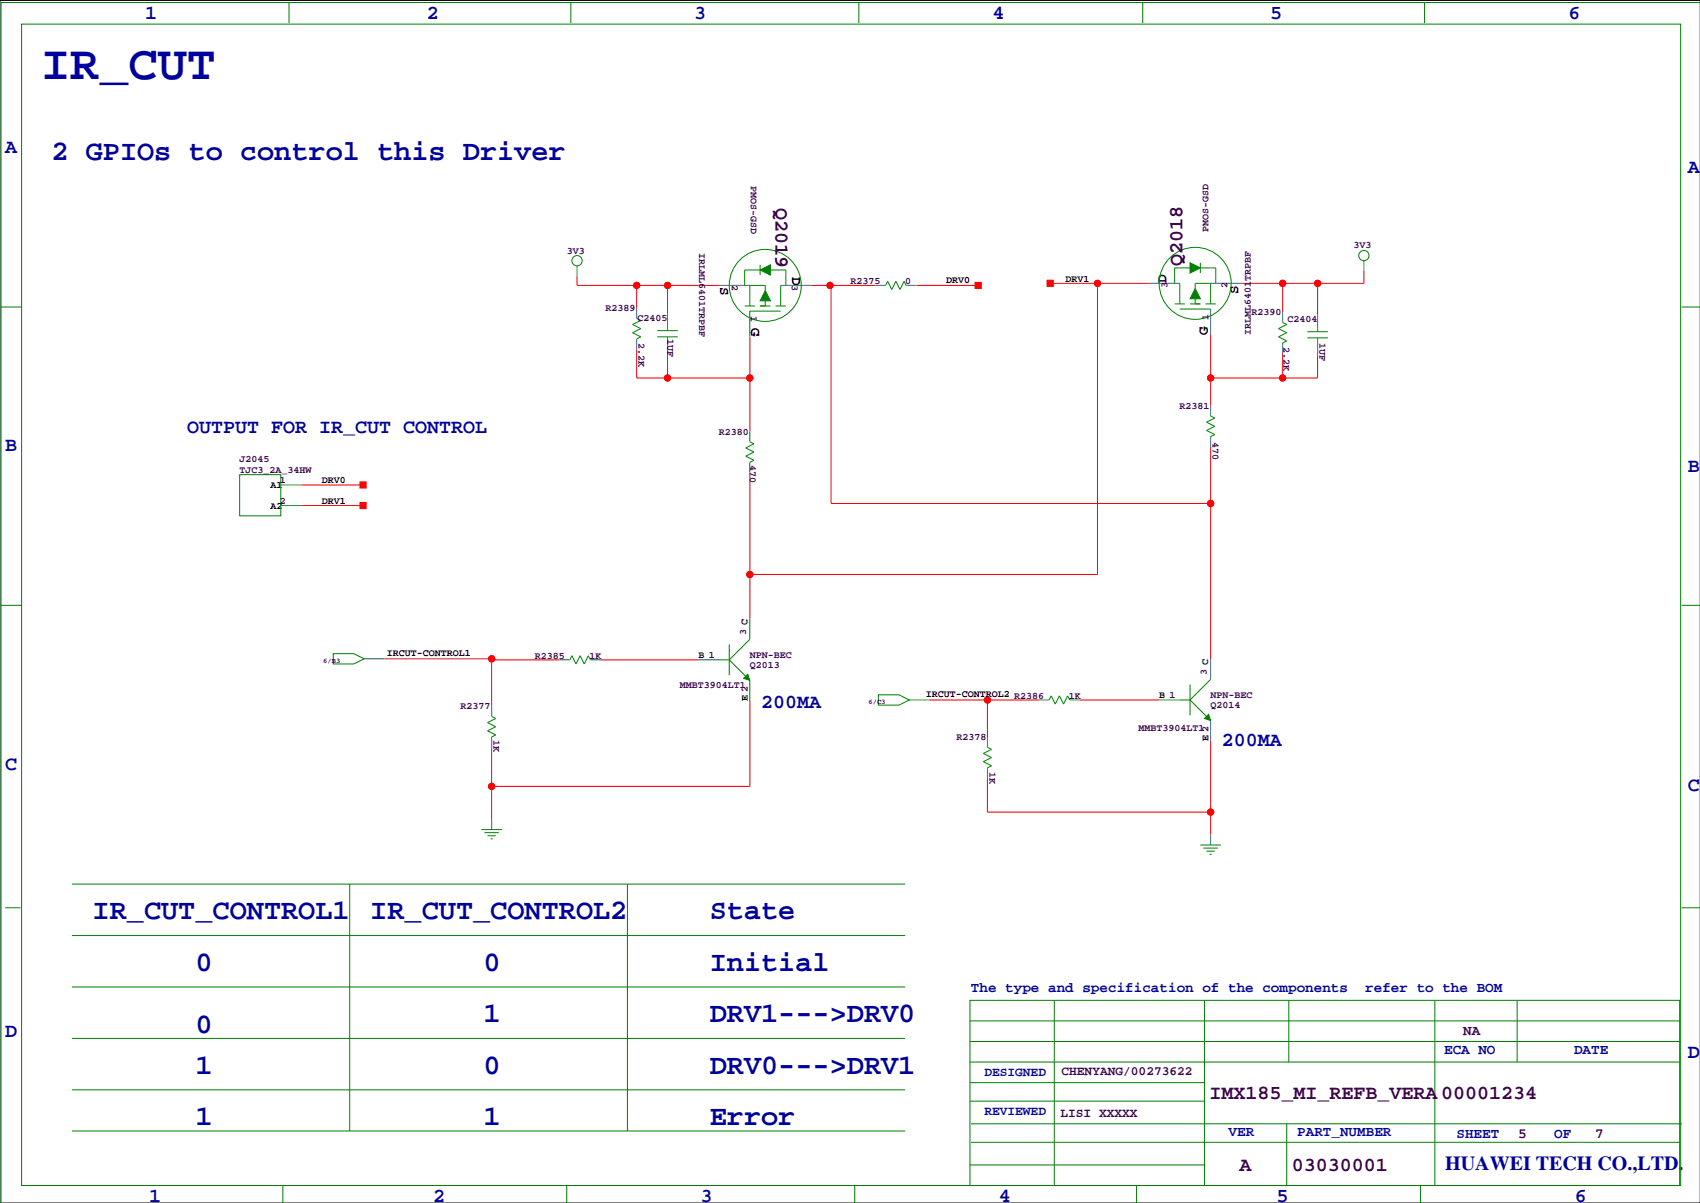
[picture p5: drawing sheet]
<svg xmlns="http://www.w3.org/2000/svg" width="420mm" height="297mm" viewBox="0 0 420 297" stroke-linecap="round" stroke-linejoin="round" font-family="sans-serif">
<path d="M419.9 .1h-419.9v296.9h419.9" fill="none" stroke="#000" stroke-width=".25"/>
<g fill="none" stroke="#f00" stroke-width=".25">
<path d="M142.5 68.2v2.3h35M157.2 70.5v5.6M164.8 70.5v6.8M200.4 70.5h15.8M205.2 70.5v53.8h93.8M226.3 70.5h15.3M259.3 70h24.4M271 70v71.8h-85.8M316.7 70v7.1M325.4 70v7.6M336.8 66.9v3.1h-30.2M157.2 86.2v7.1h28"/>
<path d="M164.8 87.5v5.8M185.2 83.2v23.3M299 82.7v17.5M316.7 87.2v6.1M325.4 87.7v5.6h-26.4M74.4 119.7h15.3M185.2 116.7v36.1M299 110.3v52.4M74.4 124.8h15.3M95 162.7h26.4v11.7M121.4 162.9h16.8M148.3 162.9h24.2"/>
<path d="M185.2 173.1v21.1h-63.8M229.6 172.8h26.9M243.8 172.8v9.2M266.7 172.8h19.6M121.4 184.5v17.8M243.8 192.1v8.4h55.2M299 183v23.1"/>
<circle cx="157.2" cy="70.5" r=".76"/>
<circle cx="164.8" cy="70.5" r=".76"/>
<circle cx="205" cy="70.5" r=".76"/>
<circle cx="271" cy="70" r=".76"/>
<circle cx="316.7" cy="70" r=".76"/>
<circle cx="325.4" cy="70" r=".76"/>
<circle cx="164.8" cy="93.3" r=".76"/>
<circle cx="185.2" cy="93.3" r=".76"/>
<circle cx="299" cy="93.3" r=".76"/>
<circle cx="316.7" cy="93.3" r=".76"/>
<circle cx="299" cy="124.3" r=".76"/>
<circle cx="185.2" cy="141.8" r=".76"/>
<circle cx="121.4" cy="162.7" r=".76"/>
<circle cx="243.8" cy="172.8" r=".76"/>
<circle cx="121.4" cy="194.2" r=".76"/>
<circle cx="299" cy="200.5" r=".76"/>
</g>
<g fill="#f00" stroke="#f00" stroke-width=".25">
<path d="M88.9 119h1.5v1.5h-1.5z" fill-rule="evenodd"/>
<path d="M88.9 124.1h1.5v1.5h-1.5z" fill-rule="evenodd"/>
<path d="M258.6 69.2h1.5v1.5h-1.5z" fill-rule="evenodd"/>
<path d="M240.8 69.7h1.5v1.5h-1.5z" fill-rule="evenodd"/>
<circle cx="299" cy="200.5" r=".76"/>
<circle cx="299" cy="93.3" r=".76"/>
<circle cx="316.7" cy="93.3" r=".76"/>
<circle cx="164.8" cy="93.3" r=".76"/>
<circle cx="185.2" cy="93.3" r=".76"/>
<circle cx="164.8" cy="70.5" r=".76"/>
<circle cx="157.2" cy="70.5" r=".76"/>
<circle cx="316.7" cy="70" r=".76"/>
<circle cx="325.4" cy="70" r=".76"/>
<circle cx="243.8" cy="172.8" r=".76"/>
<circle cx="121.4" cy="162.7" r=".76"/>
<circle cx="121.4" cy="194.2" r=".76"/>
<circle cx="271" cy="70" r=".76"/>
<circle cx="185.2" cy="141.8" r=".76"/>
<circle cx="299" cy="124.3" r=".76"/>
<circle cx="205" cy="70.5" r=".76"/>
</g>
<g fill="none" stroke="#008080" stroke-width=".25">
<path d="M142.5 65.6v2.6M157.2 76.1v2.5M164.8 77.3v4.3M177.5 70.5h7.7M185.2 76.8v6.4M192.8 70.5h7.6M216.2 70.5h2.5M223.8 70.5h2.5M283.7 70h7.6M299 76.3v6.4M299 70h7.6M316.7 77.1v2.5"/>
<path d="M325.4 77.6v4.3M336.8 64.4v2.5M157.2 83.7v2.5M164.8 83.2v4.3M316.7 84.7v2.5M325.4 83.4v4.3M69.3 119.7h5.1M185.2 106.5v2.6M185.2 114.2v2.5M299 100.2v2.5M299 107.8v2.5M69.3 124.8h5.1"/>
<path d="M185.2 152.8v5M89.9 162.7h5.1M121.4 174.4v2.5M138.2 162.9h2.5M145.8 162.9h2.5M172.5 162.9h5M185.2 168v5.1M224.5 172.8h5.1M256.5 172.8h2.6M264.2 172.8h2.5M286.3 172.8h5M299 162.7v5.1"/>
<path d="M299 177.9v5.1M121.4 182v2.5M243.8 182v2.5M243.8 189.6v2.5M121.4 202.3v2.5M299 206.1v2.5"/>
</g>
<g fill="none" stroke="#008000" stroke-width=".25">
<path d="M5.3 6h409.7v286.7h-409.7zM71.4 .6v5.1M141 .6v5.1M212.1 .6v5.1M282.2 .6v5.1M351.8 .6v5.1M419.9 .6h-419.6v296.5M189 54h.1M295.1 53.5h.1M.3 75.8h5M157.2 78.6l1 .5-2 1 2 1-2 1.1 2 1-1 .5M183.9 75.6h2.5"/>
<path d="M185.2 76.8h7.6M187.7 75.6h2.5M187.7 66.7h-3.8v3.8M187.7 65.4v2.5M189 71.7v-1.2h-3.8v5.1M189 73v2.6M190.2 66.7h3.9v3.8M191.5 75.6h2.6M192.8 70.5v5.1M197.9 70.5h.1M218.7 70.5l.5-1 1 2 1-2 1 2 1.1-2 .5 1M286.3 70h.1"/>
<path d="M290.1 75h2.5M291.3 70v5M291.3 76.3h7.7M293.9 75h2.5M293.9 66.2h-3.8v3.8M295.1 71.2v-1.2h3.9v5M295.1 72.5v2.5M296.4 66.2h3.8v3.8M296.4 64.9v2.5M297.7 75h2.5M316.7 79.6l1.1 .5-2.1 1 2.1 1.1-2.1 1 2.1 1-1.1 .5M415.3 75.8h4.6"/>
<path d="M162.3 81.6h5.1M162.3 83.2h5.1M322.8 81.9h5.1M322.8 83.4h5.1M59.2 117.2h10.1v10.2h-10.1zM185.2 109.1l1 .5-2.1 1 2.1 1-2.1 1 2.1 1.1-1 .5M299 102.7l1 .5-2.1 1.1 2.1 1-2.1 1 2.1 1-1 .5M.3 149.5h5M180.1 159.1v7.6M185.2 157.8l-5.1 5.1M415.3 149.5h4.6M82.3 161.4h5.1l2.5 1.3-2.5 1.2h-5.1z"/>
<path d="M121.4 176.9l1 .5-2 1 2 1-2 1.1 2 1-1 .5M140.7 162.9l.5-1 1 2 1.1-2 1 2 1-2 .5 1M177.5 162.9h2.6M180.1 162.9l5.1 5.1M216.9 171.6h5.1l2.5 1.2-2.5 1.3h-5.1zM259.1 172.8l.5-1 1 2 1-2 1 2 1.1-2 .5 1M291.3 172.8h2.6M293.9 169v7.6M293.9 172.8l5.1 5.1M299 167.8l-5.1 5M243.8 184.5l1.1 .5-2.1 1 2.1 1.1-2.1 1 2.1 1-1.1 .5M17.8 218.3h205.7"/>
<path d="M86.4 218.3v61M118.9 204.8h5.1M119.6 205.6h3.6M120.4 206.4h2M121.2 207.1h.5M154.9 218.3v61M296.4 208.6h5.1M297.2 209.4h3.5M297.9 210.2h2.1M298.7 210.9h.5M1.3 224.1h3.8M17.8 231h205.7"/>
<path d="M415.3 224.1h4.6M17.8 243.7h205.7M17.8 256.4h205.7M239.5 247h175.3v45.7h-175.3zM239.5 252.1h175.3M239.5 257.2h175.3M260.3 247v45.7M297.4 247v45.7M318.3 247v15.2M354.3 247v45.7M374.6 247v15.2M17.8 269.1h205.7"/>
<path d="M17.8 279.3h205.7M239.5 267.3h57.9M239.5 262.2h175.3M239.5 271.9h57.9M239.8 277.5h175.5M317.8 277.5v15.2M69.8 292.7v4.4M140 292.7v4.4M211.1 292.7v4.4M239.5 287.6h57.9M239.8 282.1h175M280.7 292.7v4.4"/>
<path d="M350.8 292.7v4.4M383.8 288.1h.1"/>
<circle cx="142.5" cy="64.4" r="1.27"/>
<circle cx="189" cy="70.5" r="8.9"/>
<circle cx="295.1" cy="70" r="8.9"/>
<circle cx="336.8" cy="63.1" r="1.27"/>
</g>
<g fill="#008000" stroke="#008000" stroke-width=".25">
<path d="M297.4 177.4l1-1 .6 1.5z" fill-rule="evenodd"/>
<path d="M183.6 167.5l1.1-1 .5 1.5z" fill-rule="evenodd"/>
<path d="M293.9 64.9l2.5 1.3-2.5 1.2z" fill-rule="evenodd"/>
<path d="M295.1 71.2l1.3 2.6h-2.5z" fill-rule="evenodd"/>
<path d="M187.7 66.7l2.5-1.3v2.5z" fill-rule="evenodd"/>
<path d="M189 71.7l1.2 2.6h-2.5z" fill-rule="evenodd"/>
</g>
<text font-size="12" fill="#0000a0" x="10.2" y="19.5">IR_CUT</text>
<g font-size="7.1" fill="#0000a0">
<text x="12.7" y="39.6">2 GPIOs to control this Driver</text>
<text x="22.9" y="227">IR_CUT_CONTROL1</text>
<text x="91.4" y="227">IR_CUT_CONTROL2</text>
<text x="175.3" y="227">State</text>
<text x="48.3" y="239.7">0</text>
<text x="119.4" y="239.7">0</text>
<text x="175.3" y="239.7">Initial</text>
<text x="48.3" y="255">0</text>
<text x="119.4" y="252.4">1</text>
<text x="175.3" y="252.4">DRV1---&gt;DRV0</text>
<text x="48.3" y="265.1">1</text>
<text x="119.4" y="265.1">0</text>
<text x="175.3" y="265.1">DRV0---&gt;DRV1</text>
<text x="48.3" y="277.8">1</text>
<text x="119.4" y="277.8">1</text>
<text x="175.3" y="277.8">Error</text>
</g>
<g font-size="4.9" fill="#0000a0">
<text x="35.8" y="4.7">1</text>
<text x="105.4" y="4.7">2</text>
<text x="171.4" y="4.7">3</text>
<text x="245.1" y="4.7">4</text>
<text x="313.7" y="4.7">5</text>
<text x="387.3" y="4.7">6</text>
<text x="1.3" y="37.7">A</text>
<text x="416.8" y="42.8">A</text>
<text x="46.2" y="106.8">OUTPUT FOR IR_CUT CONTROL</text>
<text x="1.3" y="111.4">B</text>
<text x="416.8" y="116.5">B</text>
<text x="188" y="174.9">200MA</text>
<text x="301.8" y="184.3">200MA</text>
<text x="1.3" y="190.1">C</text>
<text x="416.8" y="195.2">C</text>
<text x="1.3" y="256.2">D</text>
<text x="416.8" y="261.2">D</text>
<text x="356.9" y="288.8">HUAWEI TECH CO.,LTD.</text>
<text x="36.8" y="296.8">1</text>
<text x="106.9" y="296.8">2</text>
<text x="173" y="296.8">3</text>
<text x="246.6" y="296.8">4</text>
<text x="315.2" y="296.8">5</text>
<text x="388.9" y="296.8">6</text>
</g>
<g font-size="4.9" fill="#400040">
<text x="191.5" y="51.4" transform="rotate(90 191.5 51.4)">Q2019</text>
<text x="292" y="65.7" transform="rotate(-90 292 65.7)">Q2018</text>
<text x="298.7" y="271.2">IMX185_MI_REFB_VERA</text>
<text x="355.9" y="271.2">00001234</text>
<text x="306.1" y="289">A</text>
<text x="319" y="289">03030001</text>
</g>
<g font-size="3.5">
<text x="177.9" y="70.9" transform="rotate(90 177.9 70.9)">S</text>
<text x="195.7" y="68.4" transform="rotate(90 195.7 68.4)">D</text>
<text x="288.1" y="70" transform="rotate(-90 288.1 70)">D</text>
<text x="305.9" y="72.5" transform="rotate(-90 305.9 72.5)">S</text>
<text x="185.5" y="81.1" transform="rotate(90 185.5 81.1)">G</text>
<text x="298.2" y="82.7" transform="rotate(-90 298.2 82.7)">G</text>
</g>
<g font-size="3.5" fill="#0000a0">
<text x="239.8" y="245">The type and specification of the components</text>
<text x="337.1" y="245">refer to the BOM</text>
<text x="356.6" y="260.2">ECA NO</text>
<text x="388.7" y="260.2">DATE</text>
<text x="303.4" y="280.5">VER</text>
<text x="320.3" y="280.5">PART_NUMBER</text>
<text x="359.7" y="281">SHEET</text>
<text x="383.8" y="281">OF</text>
</g>
<g font-size="3.5" fill="#400040">
<text x="361.4" y="255.6">NA</text>
<text x="374.9" y="281">5</text>
<text x="394" y="281">7</text>
</g>
<g font-size="3.2" fill="#0000a0">
<text x="243.1" y="265.7">DESIGNED</text>
<text x="243.1" y="275.3">REVIEWED</text>
</g>
<g font-size="3.2" fill="#400040">
<text x="262.1" y="265.4">CHENYANG/00273622</text>
<text x="261.9" y="275.8">LISI XXXXX</text>
</g>
<g font-size="2.5" fill="#400040">
<text x="185.4" y="45.9" transform="rotate(90 185.4 45.9)">PMOS-GSD</text>
<text x="298.5" y="57.3" transform="rotate(-90 298.5 57.3)">PMOS-GSD</text>
<text x="140" y="62.6">3V3</text>
<text x="172.7" y="62.4" transform="rotate(90 172.7 62.4)">IRLML6401TRPBF</text>
<text x="334.3" y="61.3">3V3</text>
<text x="180.7" y="70.3" transform="rotate(90 180.7 70.3)">2</text>
<text x="195.6" y="70.3" transform="rotate(90 195.6 70.3)">3</text>
<text x="210" y="70.2">R2375</text>
<text x="223.5" y="70.2">0</text>
<text x="288.3" y="71.2" transform="rotate(-90 288.3 71.2)">3</text>
<text x="303.1" y="71.2" transform="rotate(-90 303.1 71.2)">2</text>
<text x="149.6" y="76.8">R2389</text>
<text x="309.1" y="77.8">R2390</text>
<text x="157.4" y="79.4">C2405</text>
<text x="164.8" y="83.7" transform="rotate(90 164.8 83.7)">1UF</text>
<text x="185.4" y="78.1" transform="rotate(90 185.4 78.1)">1</text>
<text x="298.5" y="79.1" transform="rotate(-90 298.5 79.1)">1</text>
<text x="308.9" y="82.7" transform="rotate(-90 308.9 82.7)">IRLML6401TRPBF</text>
<text x="318" y="79.6">C2404</text>
<text x="157.7" y="84.7" transform="rotate(90 157.7 84.7)">2.2K</text>
<text x="317" y="85.7" transform="rotate(90 317 85.7)">2.2K</text>
<text x="325.9" y="84.7" transform="rotate(90 325.9 84.7)">1UF</text>
<text x="291.3" y="101">R2381</text>
<text x="177.5" y="107.3">R2380</text>
<text x="299.4" y="109.1" transform="rotate(90 299.4 109.1)">470</text>
<text x="59.2" y="114.2">J2045</text>
<text x="59.2" y="116.7">TJC3_2A_34HW</text>
<text x="69.1" y="119.2">1</text>
<text x="185.1" y="114.9" transform="rotate(90 185.1 114.9)">470</text>
<text x="69.1" y="124.3">2</text>
<text x="184.2" y="156.8" transform="rotate(-90 184.2 156.8)">3 C</text>
<text x="132" y="162.7">R2385</text>
<text x="145.5" y="162.7">1K</text>
<text x="185.2" y="162.4">NPN-BEC</text>
<text x="185.2" y="165">Q2013</text>
<text x="298" y="166.7" transform="rotate(-90 298 166.7)">3 C</text>
<text x="167.9" y="169.8">MMBT3904LT1</text>
<text x="263.9" y="172.6">1K</text>
<text x="299" y="172.3">NPN-BEC</text>
<text x="113.7" y="175.1">R2377</text>
<text x="299" y="174.9">Q2014</text>
<text x="121.9" y="182.7" transform="rotate(90 121.9 182.7)">1K</text>
<text x="236.2" y="182.7">R2378</text>
<text x="281.2" y="180.5">MMBT3904LT1</text>
<text x="244.3" y="190.6" transform="rotate(90 244.3 190.6)">1K</text>
</g>
<g font-size="2.5">
<text x="233.7" y="70">DRV0</text>
<text x="263.1" y="69.7">DRV1</text>
<text x="79.5" y="119.2">DRV0</text>
<text x="66.8" y="120.5">A1</text>
<text x="66.8" y="125.6">A2</text>
<text x="79.5" y="124.3">DRV1</text>
<text x="95.5" y="161.9">IRCUT-CONTROL1</text>
<text x="172.5" y="162.4">B 1</text>
<text x="184.7" y="173.1" transform="rotate(-90 184.7 173.1)">E 2</text>
<text x="228.6" y="172.1">IRCUT-CONTROL2 R2386</text>
<text x="286.3" y="172.3">B 1</text>
<text x="298.5" y="183" transform="rotate(-90 298.5 183)">E 2</text>
</g>
<g font-size="1.8" fill="#400040">
<text x="79.8" y="163.6">6/B3</text>
<text x="214.5" y="173.7">6/C3</text>
</g>
</svg>
